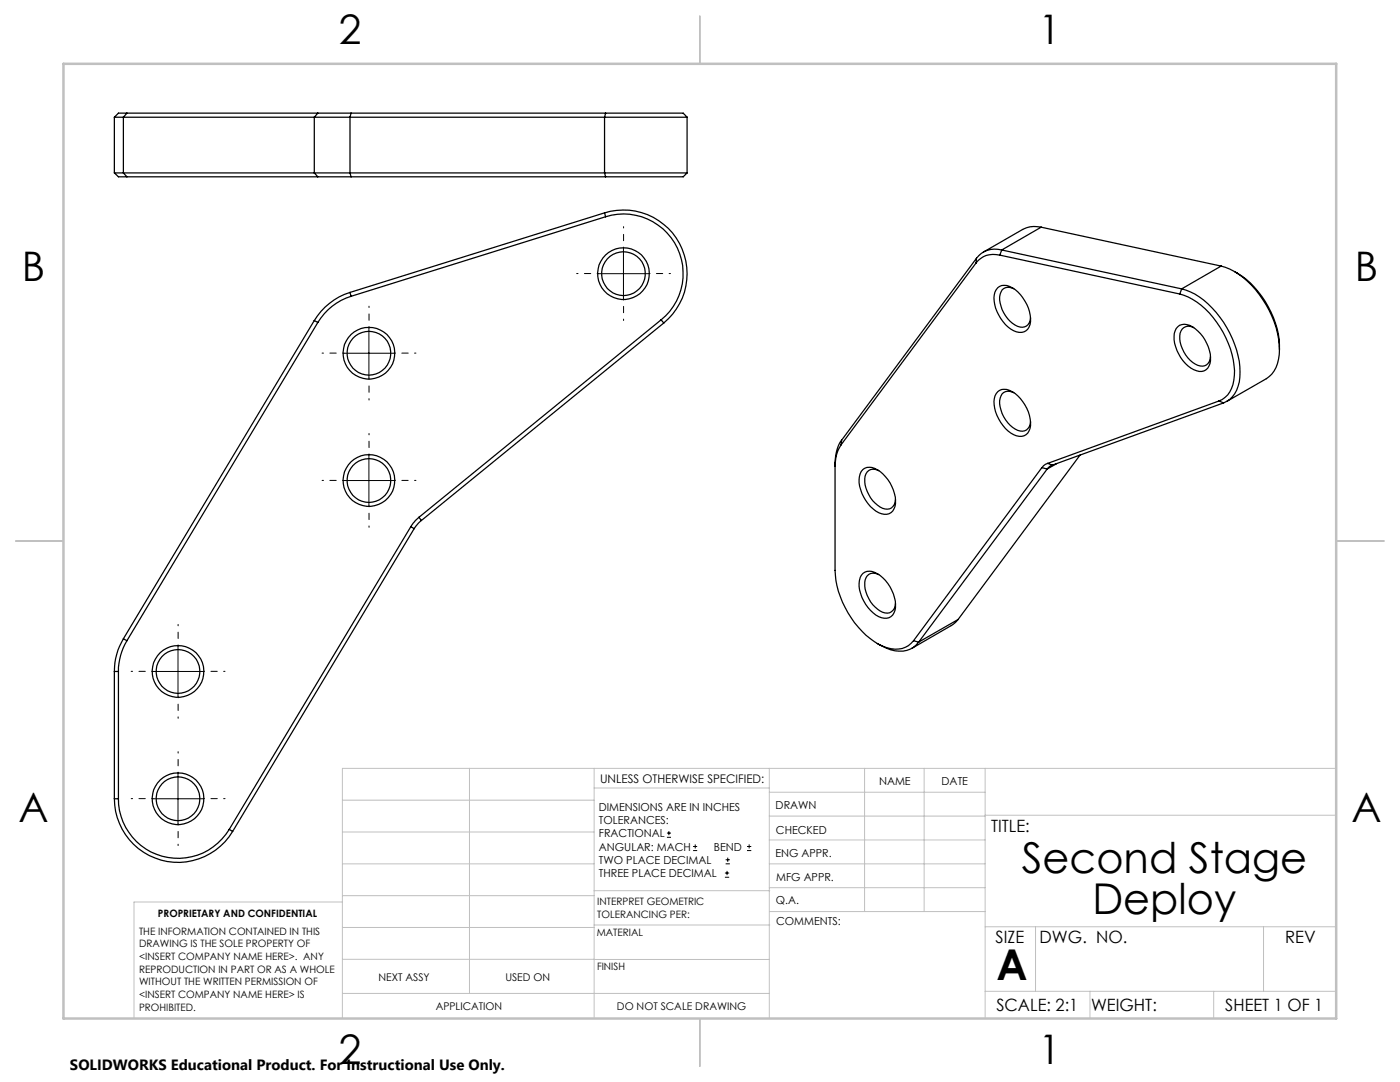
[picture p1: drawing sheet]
<svg xmlns="http://www.w3.org/2000/svg" width="279mm" height="216mm" viewBox="0 0 279 216" stroke-linecap="round" stroke-linejoin="round" font-family="sans-serif">
<g fill="none" stroke="#000" stroke-width=".2">
<path d="M119.4 54.6h10M124.4 49.6v10M68.6 70.5h10M73.6 65.5v10M68.6 95.9h10M73.6 90.9v10M30.5 134h10M35.5 129v10M30.5 159.4h10M35.5 154.4v10M133.1 167.1h.8M133.1 166.2h.8"/>
<path d="M133.5 165.8v.9M138.3 169.7h.8M138.3 168.9h.8M138.7 168.5v.8M144.7 175h.8M144.7 174.2h.8M144.8 172.4h.9M144.8 171.6h.9M145.1 173.8v.8M145.2 171.1v.9M149.1 169.7h.8M149.1 168.9h.8"/>
<path d="M149.5 168.5v.8"/>
</g>
<g fill="none" stroke="#000" stroke-width=".2" stroke-dasharray="15.2 1.3 1.3 1.3" stroke-dashoffset="15">
<path d="M119.4 54.6h-4.3M124.4 49.6v-4.4M124.4 59.6v4.3M129.4 54.6h4.4M68.6 70.5h-4.3M73.6 65.5v-4.4M73.6 75.5v4.3M78.6 70.5h4.4M68.6 95.9h-4.3M73.6 90.9v-4.4M78.6 95.9h4.4M73.6 100.9v4.3"/>
<path d="M30.5 134h-4.3M35.5 129v-4.4M35.5 139v4.3M40.5 134h4.4M30.5 159.4h-4.3M35.5 154.4v-4.4M40.5 159.4h4.4M35.5 164.4v4.3"/>
</g>
<g fill="none" stroke="#c0c0c0" stroke-width=".2">
<path d="M68.3 159.7h50.3M93.7 153.3v44.9M118.6 153.3v49.9M118.6 157.2h34.9M153.5 153.3v49.9M153.5 158.1h43.1M172.5 153.3v28.6M184.4 153.3v28.6M196.6 153.3v49.9M266.7 153.3h-198.4v49.9M68.3 178.7h50.3M68.3 172.4h50.3"/>
<path d="M68.3 166h50.3M68.3 180h-41.6v23.2M118.6 177.7h35M153.5 167.6h43.1M153.5 162.8h43.1M153.5 172.4h43.1M153.5 177.1h43.1M196.6 162.7h70.1M68.3 198.2h85.2M68.3 191.4l85.2 .1M68.3 185.1h50.3M118.6 184.6h35"/>
<path d="M153.6 181.9h43M196.6 197.8h70.1M196.6 184.9h70.1M206.7 184.9v12.9M217.5 197.8v5.4M242.2 197.8v5.4M252.2 184.9v12.9"/>
</g>
<path d="M139.7 3.2v9.5M3.1 107.9h9.6M266.7 107.9h9.5M139.7 203.2v9.6" fill="none" stroke="#c0c0c0" stroke-width=".25"/>
<path d="M12.7 12.7h254v190.5h-254z" fill="none" stroke="#c0c0c0" stroke-width=".5"/>
<g fill="none" stroke="#000" stroke-width=".25">
<path d="M22.8 23.4h1.8M22.8 34.5h1.8M22.8 34.5l.8 .8h1.7M22.8 23.4v11.1M24.6 34.5h38.1M24.6 23.4h38.1M24.6 23.4v11.1M24.6 34.5l.7 .8M25.3 22.6h-1.7l-.8 .8M25.3 22.6h38.1M25.3 35.3h38.1M25.3 22.6l-.7 .8"/>
<path d="M62.7 23.4h7.2M62.7 34.5h7.2M62.7 23.4v11.1M62.7 34.5l.7 .8M63.4 22.6h6.7M63.4 35.3h6.7M63.4 22.6l-.7 .8M69.9 34.5h50.8M69.9 23.4v11.1M69.9 23.4h50.8M69.9 34.5l.2 .8M70.1 22.6h50.8"/>
<path d="M70.1 22.6l-.2 .8M70.1 35.3h50.8M120.7 23.4h16.4M120.7 34.5h16.4M120.7 23.4v11.1M120.7 34.5l.2 .8M120.9 22.6h15.4l.8 .8M120.9 22.6l-.2 .8M137.1 34.5l-.8 .8h-15.4M137.1 23.4v11.1M69.8 58.3a13 13 0 0 0-7.1 5.7M69.8 58.3l.3 .8"/>
<path d="M70.1 59.1a11.9 11.9 0 0 0-6.7 5.2M120.6 42.5a12.7 12.7 0 0 1 15 6.1 12.7 12.7 0 0 1-3.1 15.9M120.6 42.5l-50.8 15.8M120.6 42.5l.3 .8M120.9 43.3a11.9 11.9 0 0 1 14 5.6 11.9 11.9 0 0 1-3 14.9M120.9 43.3l-50.8 15.8M194.8 52.5l-26.9 36.3M194.9 51.5l-.1 1M194.9 51.5l-26.9 36.3M199.1 57.4a2.65 2.65 0 0 1 3.5 .4 7.8 7.8 0 0 1 3 7 2.09 2.09 0 0 1-3.3 1.2 7.8 7.8 0 0 1-3.9-7.2l.2-.6zM199.5 50.9a4.3 4.3 0 0 0-4.7 1.6M199.5 50.9l35.9 7.8"/>
<path d="M199.9 49.9a4.6 4.6 0 0 0-5 1.6M199.9 49.9l35.9 7.7M199.9 49.9l-.4 1M202.3 57.6a1.81 1.81 0 0 0-1.9-.1 1.81 1.81 0 0 0-.9 1.7 6.4 6.4 0 0 0 4.1 6.1 1.72 1.72 0 0 0 2.1-1.9M207.8 45.3a5.1 5.1 0 0 0-3.7 .5l-7.8 4.5M207.8 45.3l-7.9 4.6M207.8 45.3l35.9 7.8M235.4 58.7a14.2 14.2 0 0 1 8.1 6.6 16.2 16.2 0 0 1 2.7 10.5 4.9 4.9 0 0 1-2.9 4.2M235.8 57.6a14.8 14.8 0 0 1 8.4 6.7 17.7 17.7 0 0 1 3.1 11.9 5.4 5.4 0 0 1-3.1 4.2M235.8 57.6l-.4 1.1M243.7 53.1a15.4 15.4 0 0 1 9 7.8 16.6 16.6 0 0 1 2.5 10.7 5.6 5.6 0 0 1-2.5 4l-7.8 4.5M243.7 53.1l-7.9 4.5"/>
<path d="M246.4 54.2a18.3 18.3 0 0 1 8.9 15.5M62.7 64l.7 .3M62.7 64l-38.1 63.5M63.4 64.3l-38.1 63.5M131.9 63.8l-48.3 39.4M131.9 63.8l.6 .7M132.5 64.5l-48.4 39.4M199.1 78.1a2.65 2.65 0 0 1 3.5 .4 7.8 7.8 0 0 1 3 7 2.09 2.09 0 0 1-3.3 1.2 7.8 7.8 0 0 1-3.9-7.2l.2-.5zM202.3 78.4a1.81 1.81 0 0 0-1.9-.1 1.81 1.81 0 0 0-.9 1.7 6.4 6.4 0 0 0 4.1 6 1.72 1.72 0 0 0 2.1-1.9M235.1 65.2a2.97 2.97 0 0 1 3.9 .8 7.4 7.4 0 0 1 2.5 6.6 2.06 2.06 0 0 1-3.3 1.2 7.8 7.8 0 0 1-3.8-7.3l.3-1zM238.2 65.4a1.81 1.81 0 0 0-1.9-.1 1.81 1.81 0 0 0-.9 1.7 6.3 6.3 0 0 0 4.1 6 1.72 1.72 0 0 0 2.1-1.8M167.9 88.8a7.5 7.5 0 0 0-1.2 4.3"/>
<path d="M168 87.8a7.9 7.9 0 0 0-1.3 4.6v21.4a18.7 18.7 0 0 0 8.6 14.8 5.4 5.4 0 0 0 6.5-.2l.5-.6M168 87.8l-.1 1M172.2 93.7a2.65 2.65 0 0 1 3.4 .4 7.8 7.8 0 0 1 3 7 2.09 2.09 0 0 1-3.2 1.2 7.7 7.7 0 0 1-3.9-7.2l.4-1zM175.4 93.9a1.78 1.78 0 0 0-1.9-.1 1.78 1.78 0 0 0-.9 1.7 6.3 6.3 0 0 0 4 6.1 1.72 1.72 0 0 0 2.1-1.9M207.9 93.3l-25.6 34.5M207.9 93.3l1.1 .3M209 93.6l-25.7 34.5M209.1 92.5l-.5 .2-.7 .6M209.1 92.5l.9 .3M210 92.8l-.5 .2-.5 .6M210.9 92.5l-1.9 1.1M215.5 90.8l-24.3 32.8"/>
<path d="M243.3 80l.9 .4M243.3 80l-34.2 12.5M244.2 80.4l-34.2 12.4M82 105.1l-36.2 60.4M82 105.1l.7 .4M82.7 105.5l-36.3 60.4M83.6 103.2l-.7 .7-.9 1.2M83.6 103.2l.5 .7M84.1 103.9l-1.4 1.6M172.2 114.4a2.65 2.65 0 0 1 3.4 .4 7.8 7.8 0 0 1 3 7 2.09 2.09 0 0 1-3.2 1.2 7.7 7.7 0 0 1-3.9-7.2l.2-.5zM175.4 114.7a1.78 1.78 0 0 0-1.9-.1 1.78 1.78 0 0 0-.9 1.7 6.3 6.3 0 0 0 4 6 1.76 1.76 0 0 0 2.1-1.9M22.8 134h.8"/>
<path d="M22.8 134v25.4M23.6 134v25.4M24.6 127.5a12.7 12.7 0 0 0-1.8 6.5M24.6 127.5l.7 .3M25.3 127.8a11.8 11.8 0 0 0-1.7 6.2M182.3 127.8l1 .3M183.3 128.1a5 5 0 0 1-6.5 1.2l-1.7-.9M191.2 123.6l-1.3 1.2-7.9 4.6M191.2 123.6l-7.9 4.5M22.8 159.4a12.7 12.7 0 0 0 9.3 12.2 12.7 12.7 0 0 0 14.3-5.7M22.8 159.4h.8M23.6 159.4a11.9 11.9 0 0 0 8.8 11.5 11.9 11.9 0 0 0 13.4-5.4"/>
<path d="M45.8 165.5l.6 .4"/>
<circle cx="124.4" cy="54.6" r="4.4"/>
<circle cx="124.4" cy="54.6" r="5.2"/>
<circle cx="73.6" cy="70.5" r="4.4"/>
<circle cx="73.6" cy="70.5" r="5.2"/>
<circle cx="73.6" cy="95.9" r="4.4"/>
<circle cx="73.6" cy="95.9" r="5.2"/>
<circle cx="35.5" cy="134" r="4.4"/>
<circle cx="35.5" cy="134" r="5.2"/>
<circle cx="35.5" cy="159.4" r="4.4"/>
<circle cx="35.5" cy="159.4" r="5.2"/>
</g>
<g font-size="8.5">
<text x="203.9" y="174.2">Second Stage</text>
<text x="218" y="182.3">Deploy</text>
<text x="198.9" y="195.5">A</text>
</g>
<g font-size="8.1">
<text x="67.6" y="8.9">2</text>
<text x="207.3" y="8.9">1</text>
<text x="4.4" y="56.2">B</text>
<text x="270.4" y="56.2">B</text>
<text x="3.7" y="164.1">A</text>
<text x="269.7" y="164.1">A</text>
<text x="67.6" y="212.4">2</text>
<text x="207.3" y="212.4">1</text>
</g>
<g font-size="3.4">
<text x="197.8" y="166">TITLE:</text>
<text x="198.7" y="188.1">SIZE</text>
<text x="207.5" y="188.1">DWG. NO.</text>
<text x="256.5" y="188.2">REV</text>
<text x="198.8" y="201.7">SCALE: 2:1</text>
<text x="217.7" y="201.8">WEIGHT:</text>
<text x="244.5" y="201.7">SHEET 1 OF 1</text>
</g>
<text font-size="3" x="14" y="213.5">SOLIDWORKS Educational Product. For Instructional Use Only.</text>
<text font-size="2.4" x="119.8" y="156.2">UNLESS OTHERWISE SPECIFIED:</text>
<g font-size="2.2">
<text x="119.5" y="161.8">DIMENSIONS ARE IN INCHES</text>
<text x="154.8" y="161.4">DRAWN</text>
<text x="175.4" y="156.6">NAME</text>
<text x="187.9" y="156.7">DATE</text>
<text x="119.5" y="164.4">TOLERANCES:</text>
<text x="119.5" y="167.1">FRACTIONAL</text>
<text x="154.9" y="166.3">CHECKED</text>
<text x="119.5" y="169.7">ANGULAR: MACH</text>
<text x="119.5" y="172.4">TWO PLACE DECIMAL</text>
<text x="142.5" y="169.7">BEND</text>
<text x="154.8" y="171">ENG APPR.</text>
<text x="119.5" y="175">THREE PLACE DECIMAL</text>
<text x="154.9" y="175.7">MFG APPR.</text>
<text x="154.9" y="180.4">Q.A.</text>
<text x="154.9" y="184.6">COMMENTS:</text>
</g>
<g font-size="2.1">
<text x="75.5" y="195.7">NEXT ASSY</text>
<text x="100.9" y="195.7">USED ON</text>
<text x="86.9" y="201.5">APPLICATION</text>
<text x="123.1" y="201.6">DO NOT SCALE DRAWING</text>
</g>
<g font-size="2">
<text x="31.5" y="182.9">PROPRIETARY AND CONFIDENTIAL</text>
<text x="119.2" y="180.6">INTERPRET GEOMETRIC</text>
<text x="119.2" y="183.1">TOLERANCING PER:</text>
<text x="27.8" y="186.5">THE INFORMATION CONTAINED IN THIS</text>
<text x="27.8" y="189">DRAWING IS THE SOLE PROPERTY OF</text>
<text x="27.8" y="191.6">&lt;INSERT COMPANY NAME HERE&gt;. ANY</text>
<text x="119.1" y="186.7">MATERIAL</text>
<text x="27.8" y="194.1">REPRODUCTION IN PART OR AS A WHOLE</text>
<text x="27.8" y="196.6">WITHOUT THE WRITTEN PERMISSION OF</text>
<text x="119.1" y="193.5">FINISH</text>
<text x="27.8" y="199.1">&lt;INSERT COMPANY NAME HERE&gt; IS</text>
<text x="27.8" y="201.7">PROHIBITED.</text>
</g>
</svg>
